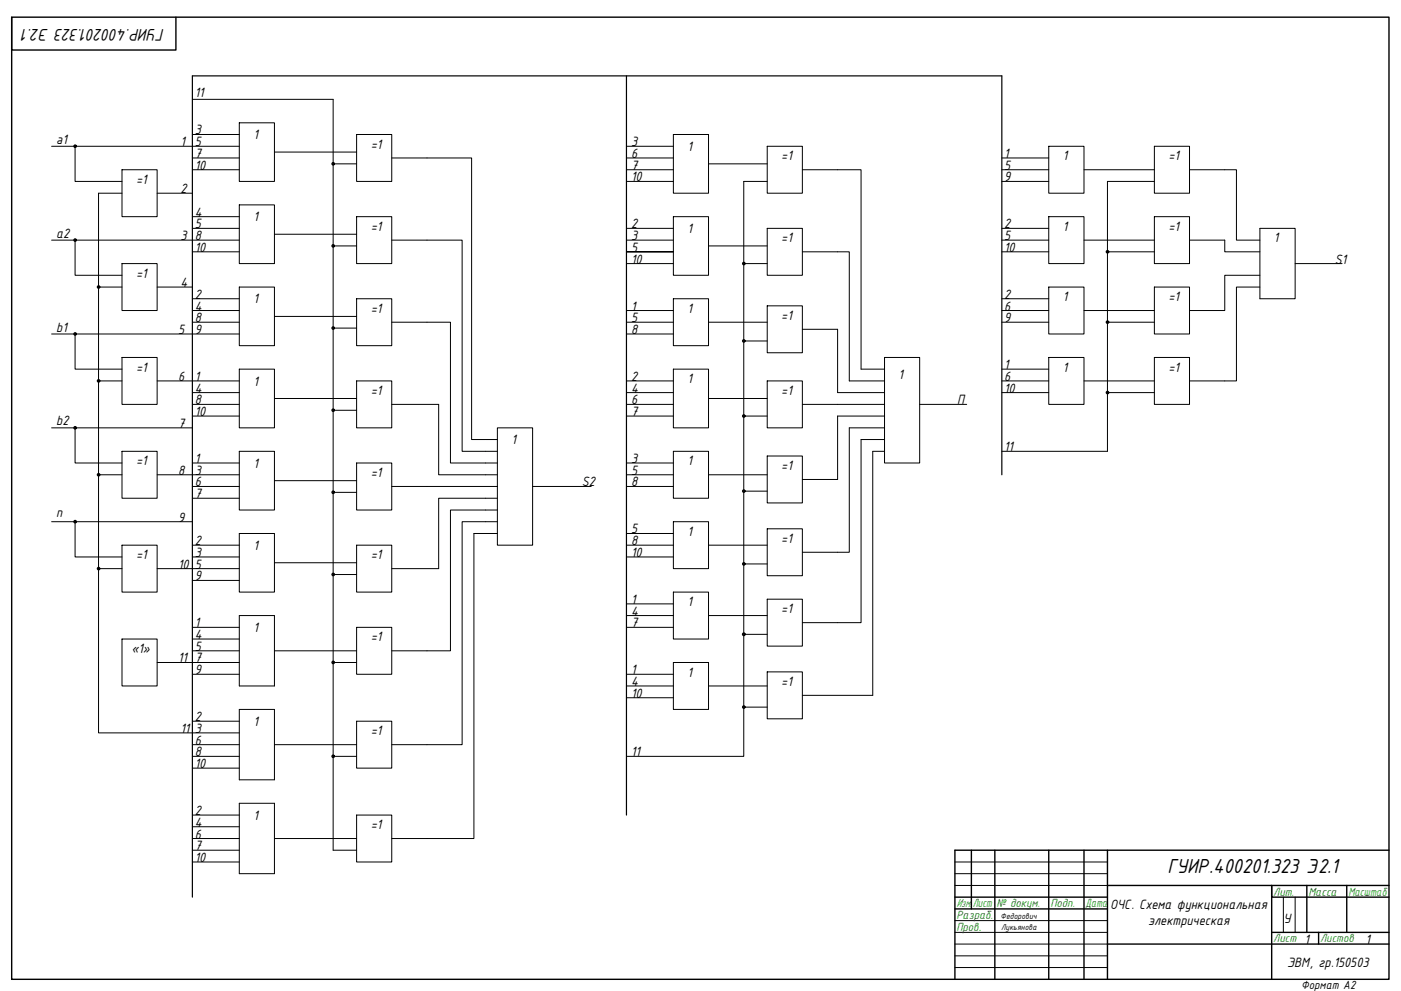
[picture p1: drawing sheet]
<svg xmlns="http://www.w3.org/2000/svg" width="594mm" height="420mm" viewBox="0 0 594 420" stroke-linecap="round" stroke-linejoin="round" font-family="sans-serif">
<path d="M5 7.3h584v407.9h-584z" fill="none" stroke="#000" stroke-width=".59"/>
<!-- layer: 0 -->
<g fill="none" stroke="#000" stroke-width=".59">
<path d="M5 7.3v13.9h69.6v-13.9M411.9 360.5v24.9M421.9 360.5v54.7M444.7 360.5v54.7M459.7 360.5v54.7M469.6 360.5v54.7M469.6 375.4h119.4M554.1 375.4v19.9M571.1 375.4v19.9M589 360.5h-184.1v54.7M404.9 380.4h64.7M404.9 385.4h64.7"/>
<path d="M539.2 395.3h49.8M559.1 395.3v5M589 380.4h-49.8v-5v39.8M469.6 400.3h119.4"/>
<circle cx="31.9" cy="62" r=".49"/>
<circle cx="141.3" cy="69.4" r=".49"/>
<circle cx="31.9" cy="101.8" r=".49"/>
<circle cx="141.3" cy="104.2" r=".49"/>
<circle cx="315.4" cy="111.7" r=".49"/>
<circle cx="469.6" cy="106.7" r=".49"/>
<circle cx="41.8" cy="121.7" r=".49"/>
<circle cx="141.3" cy="139.1" r=".49"/>
<circle cx="469.6" cy="136.6" r=".49"/>
<circle cx="31.9" cy="141.6" r=".49"/>
<circle cx="315.4" cy="144.5" r=".49"/>
<circle cx="41.8" cy="161.5" r=".49"/>
<circle cx="141.3" cy="173.9" r=".49"/>
<circle cx="315.4" cy="176.4" r=".49"/>
<circle cx="469.6" cy="166.4" r=".49"/>
<circle cx="31.9" cy="181.4" r=".49"/>
<circle cx="41.8" cy="201.3" r=".49"/>
<circle cx="141.3" cy="208.7" r=".49"/>
<circle cx="315.4" cy="208.2" r=".49"/>
<circle cx="31.9" cy="221.2" r=".49"/>
<circle cx="315.4" cy="239.1" r=".49"/>
<circle cx="41.8" cy="241.1" r=".49"/>
<circle cx="141.3" cy="243.6" r=".49"/>
<circle cx="315.4" cy="268.9" r=".53"/>
<circle cx="141.3" cy="280.9" r=".49"/>
<circle cx="315.4" cy="299.8" r=".49"/>
<circle cx="141.3" cy="320.7" r=".49"/>
</g>
<path d="M404.9 365.5h64.7M404.9 370.4h64.7M404.9 375.4h64.7M404.9 390.3h64.7M404.9 395.3h64.7M544.2 380.4v14.9M549.2 380.4v14.9M404.9 405.3h64.7M404.9 410.2h64.7M404.9 400.3h64.7" fill="none" stroke="#000" stroke-width=".42"/>
<path d="M424.8 201.3v-169.1h-343.2v348.2" fill="none" stroke="#000" stroke-width=".51"/>
<g fill="none" stroke="#000" stroke-width=".42">
<path d="M81.6 57h19.9M81.6 42.1h59.7v318.4h9.9M21.9 62h79.6M31.8 62v14.9h19.9M81.6 67h19.9M81.6 72h19.9M116.4 64.5h34.8M141.3 69.5h9.9M166.1 67h33.9v119.4h10.9M265.6 62h19.9M265.6 67h19.9M265.6 72h19.9"/>
<path d="M265.6 76.9h19.9M300.4 69.5h24.9M325.3 76.9h-9.9v243.8h-49.8M340.2 72h24.9v84.5h10M424.8 67h19.9M424.8 72h19.9M424.8 76.9h19.9M459.7 72h29.8M489.5 76.9h-19.9v114.4h-44.8M504.4 72h19.9v29.8h9.9M51.7 81.9h-9.9v228.8h59.7M66.6 81.9h15"/>
<path d="M81.6 96.8h19.9M81.6 91.9h19.9M116.4 99.3h34.8M265.6 96.8h19.9M424.8 96.8h19.9M21.9 101.8h79.6M31.8 101.8v14.9h19.9M81.6 106.8h19.9M141.3 104.3h9.9M166.1 101.8h29.9v89.5h14.9M265.6 106.8h19.9h-19.9M265.6 101.8h19.9"/>
<path d="M265.6 111.8h19.9M300.4 104.3h24.9M315.4 111.8h9.9M340.2 106.8h19.9v54.7h15M424.8 101.8h19.9M424.8 106.8h19.9M459.7 101.8h29.8M469.6 106.8h19.9M504.4 101.8h14.9v5h14.9M534.2 116.7h-14.9v15h-14.9M549.2 111.8h19.9M41.8 121.7h9.9"/>
<path d="M66.6 121.7h15M81.6 131.7h19.9M81.6 136.6h19.9M81.6 126.7h19.9M116.4 134.2h34.8M141.3 139.1h9.9M166.1 136.6h24.9v59.7h19.9M265.6 131.7h19.9M265.6 136.6h19.9M300.4 136.6h24.9M340.2 139.6h15v26.9h19.9M424.8 131.7h19.9"/>
<path d="M424.8 136.6h19.9M424.8 126.7h19.9M459.7 131.7h29.8M469.6 136.6h19.9M534.2 121.7h-9.9v39.8h-19.9M21.9 141.6h79.6M31.8 141.6v14.9h19.9M265.6 141.6h19.9M315.4 144.6h9.9M424.8 156.5h19.9M41.8 161.5h9.9M66.6 161.5h34.9"/>
<path d="M81.6 166.5h19.9M81.6 171.5h19.9M81.6 176.4h19.9M116.4 169h34.8M141.3 173.9h9.9M166.1 171.5h19.9v29.8h24.9M265.6 161.5h19.9M265.6 166.5h19.9M265.6 171.5h19.9M265.6 176.4h19.9M300.4 169h24.9M315.4 176.4h9.9"/>
<path d="M340.2 171.5h34.9M375.1 176.4h-19.9v26.9h-15M390 171.5h19.9M424.8 161.5h19.9M424.8 166.5h19.9M459.7 161.5h29.8M469.6 166.5h19.9M21.9 181.4h59.7M31.8 181.4v14.9h19.9M81.6 196.3h19.9M265.6 196.3h19.9M375.1 186.4h-10v77.6h-24.9"/>
<path d="M375.1 181.4h-15v52.7h-19.9M375.1 191.3h-5v103.5h-29.9M41.8 201.3h9.9M66.6 201.3h34.9M81.6 206.2h19.9M81.6 211.2h19.9M116.4 203.8h34.8M141.3 208.7h9.9M166.1 206.2h44.8M210.9 216.2h-19.9v59.7h-24.9M210.9 211.2h-24.9v29.9h-19.9M225.8 206.2h24.9"/>
<path d="M265.6 201.3h19.9M265.6 206.2h19.9M300.4 201.3h24.9M315.4 208.2h9.9M21.9 221.2h59.7M31.8 221.2v14.9h19.9M81.6 231.1h19.9M81.6 236.1h19.9M116.4 238.6h34.8M210.9 226.2h-9.9v129.3h-34.9M210.9 221.2h-14.9v94.5h-29.9M265.6 226.2h19.9"/>
<path d="M265.6 231.1h19.9M265.6 236.1h19.9M300.4 231.1h24.9M315.4 239.1h9.9M41.8 241.1h9.9M66.6 241.1h34.9M81.6 246.1h19.9M141.3 243.6h9.9M265.6 256h19.9M81.6 266h19.9M81.6 270.9h19.9M81.6 275.9h19.9"/>
<path d="M116.4 275.9h34.8M265.6 261h19.9M265.6 266h19.9M300.4 261h24.9M315.4 268.9h9.9M66.6 280.9h34.9M81.6 285.9h19.9M141.3 280.9h9.9M265.6 285.9h19.9M265.6 290.8h19.9M265.6 295.8h19.9M300.4 290.8h24.9"/>
<path d="M315.4 299.8h9.9M81.6 305.8h19.9M81.6 315.7h19.9M116.4 315.7h34.8M81.6 320.7h19.9M81.6 325.7h19.9M141.3 320.7h9.9M81.6 345.6h19.9M81.6 350.5h19.9M81.6 355.5h19.9M116.4 355.5h34.8M81.6 360.5h19.9"/>
<path d="M81.6 365.5h19.9"/>
</g>
<g fill="none" stroke="#000" stroke-width=".42">
<path d="M101.5 52.1h14.9v24.8h-14.9zM151.2 57h14.9v19.9h-14.9zM285.5 57h14.9v24.9h-14.9zM51.7 72h14.9v19.9h-14.9zM325.3 62h14.9v19.9h-14.9zM444.7 62h15v19.9h-15zM489.5 62h14.9v19.9h-14.9zM101.5 86.9h14.9v24.9h-14.9zM151.2 91.9h14.9v19.9h-14.9zM285.5 91.9h14.9v24.8h-14.9zM325.3 96.8h14.9v19.9h-14.9zM444.7 91.9h15v19.9h-15z"/>
<path d="M489.5 91.9h14.9v19.9h-14.9zM534.2 96.8h15v29.9h-15zM51.7 111.8h14.9v19.9h-14.9zM101.5 121.7h14.9v24.9h-14.9zM151.2 126.7h14.9v19.9h-14.9zM285.5 126.7h14.9v19.9h-14.9zM325.3 129.7h14.9v19.9h-14.9zM444.7 121.7h15v19.9h-15zM489.5 121.7h14.9v19.9h-14.9zM51.7 151.6h14.9v19.9h-14.9zM101.5 156.5h14.9v24.9h-14.9zM285.5 156.5h14.9v24.9h-14.9z"/>
<path d="M375.1 151.6h14.9v44.7h-14.9zM444.7 151.6h15v19.9h-15zM489.5 151.6h14.9v19.9h-14.9zM151.2 161.5h14.9v19.9h-14.9zM325.3 161.5h14.9v19.9h-14.9zM51.7 191.3h14.9v19.9h-14.9zM101.5 191.3h14.9v24.9h-14.9zM151.2 196.3h14.9v19.9h-14.9zM210.9 181.4h14.9v49.7h-14.9zM285.5 191.3h14.9v19.9h-14.9zM325.3 193.3h14.9v19.9h-14.9zM51.7 231.1h14.9v19.9h-14.9z"/>
<path d="M101.5 226.2h14.9v24.8h-14.9zM151.2 231.1h14.9v19.9h-14.9zM285.5 221.2h14.9v19.9h-14.9zM325.3 224.2h14.9v19.9h-14.9zM285.5 251h14.9v19.9h-14.9zM325.3 254h14.9v19.9h-14.9zM51.7 270.9h14.9v19.9h-14.9zM101.5 261h14.9v29.8h-14.9zM151.2 266h14.9v19.9h-14.9zM285.5 280.9h14.9v19.9h-14.9zM325.3 284.9h14.9v19.9h-14.9zM101.5 300.8h14.9v29.8h-14.9z"/>
<path d="M151.2 305.8h14.9v19.9h-14.9zM101.5 340.6h14.9v29.8h-14.9zM151.2 345.6h14.9v19.9h-14.9z"/>
</g>
<!-- layer: 0 -->
<path d="M265.6 32.2v313.4" fill="none" stroke="#000" stroke-width=".51"/>
<text font-size="9.3" x="495" y="370">ГУИР.400201.323 Э2.1</text>
<text font-size="7.7" x="69.8" y="12.3" transform="rotate(-180 69.8 12.3)">ГУИР.400201.323 Э2.1</text>
<g font-size="6.2">
<text x="82.5" y="41.1">11</text>
<text x="82.5" y="57">3</text>
<text x="107.4" y="59">1</text>
<text x="23.9" y="61">a1</text>
<text x="76.6" y="62">1</text>
<text x="82.5" y="62">5</text>
<text x="157.2" y="63">=1</text>
<text x="267.6" y="62">3</text>
<text x="291.5" y="64">1</text>
<text x="82.5" y="67">7</text>
<text x="82.5" y="72">10</text>
<text x="267.6" y="67">6</text>
<text x="267.6" y="72">7</text>
<text x="331.3" y="68">=1</text>
<text x="425.8" y="67">1</text>
<text x="425.8" y="72">5</text>
<text x="450.7" y="68">1</text>
<text x="495.5" y="68">=1</text>
<text x="57.7" y="77.9">=1</text>
<text x="267.6" y="76.9">10</text>
<text x="425.8" y="76.9">9</text>
<text x="76.6" y="81.9">2</text>
<text x="82.5" y="91.9">4</text>
<text x="107.4" y="93.9">1</text>
<text x="23.9" y="100.8">а2</text>
<text x="76.6" y="101.8">3</text>
<text x="82.5" y="96.8">5</text>
<text x="82.5" y="101.8">8</text>
<text x="157.2" y="97.8">=1</text>
<text x="267.6" y="96.8">2</text>
<text x="267.6" y="101.8">3</text>
<text x="291.5" y="98.8">1</text>
<text x="425.8" y="96.8">2</text>
<text x="425.8" y="101.8">5</text>
<text x="450.7" y="97.8">1</text>
<text x="495.5" y="97.8">=1</text>
<text x="82.5" y="106.8">10</text>
<text x="267.6" y="106.8">5</text>
<text x="331.3" y="102.8">=1</text>
<text x="425.8" y="106.8">10</text>
<text x="540.2" y="102.8">1</text>
<text x="267.6" y="111.8">10</text>
<text x="566.1" y="111.8">S1</text>
<text x="57.7" y="117.7">=1</text>
<text x="76.6" y="121.7">4</text>
<text x="82.5" y="126.7">2</text>
<text x="82.5" y="131.7">4</text>
<text x="107.4" y="128.7">1</text>
<text x="267.6" y="131.7">1</text>
<text x="425.8" y="126.7">2</text>
<text x="425.8" y="131.7">6</text>
<text x="450.7" y="127.7">1</text>
<text x="495.5" y="127.7">=1</text>
<text x="82.5" y="136.6">8</text>
<text x="157.2" y="132.6">=1</text>
<text x="267.6" y="136.6">5</text>
<text x="291.5" y="132.6">1</text>
<text x="331.3" y="135.6">=1</text>
<text x="425.8" y="136.6">9</text>
<text x="23.9" y="140.6">b1</text>
<text x="75.6" y="141.6">5</text>
<text x="82.5" y="141.6">9</text>
<text x="267.6" y="141.6">8</text>
<text x="57.7" y="157.5">=1</text>
<text x="75.6" y="161.5">6</text>
<text x="82.5" y="161.5">1</text>
<text x="267.6" y="161.5">2</text>
<text x="381" y="160.5">1</text>
<text x="425.8" y="156.5">1</text>
<text x="425.8" y="161.5">6</text>
<text x="450.7" y="157.5">1</text>
<text x="495.5" y="157.5">=1</text>
<text x="82.5" y="166.5">4</text>
<text x="107.4" y="163.5">1</text>
<text x="157.2" y="167.5">=1</text>
<text x="267.6" y="166.5">4</text>
<text x="291.5" y="162.5">1</text>
<text x="331.3" y="167.5">=1</text>
<text x="425.8" y="166.5">10</text>
<text x="82.5" y="171.4">8</text>
<text x="267.6" y="171.4">6</text>
<text x="405.9" y="171.4">П</text>
<text x="82.5" y="176.4">10</text>
<text x="267.6" y="176.4">7</text>
<text x="23.9" y="180.4">b2</text>
<text x="75.6" y="181.4">7</text>
<text x="216.9" y="188.3">1</text>
<text x="425.8" y="191.3">11</text>
<text x="57.7" y="197.3">=1</text>
<text x="82.5" y="196.3">1</text>
<text x="267.6" y="196.3">3</text>
<text x="291.5" y="197.3">1</text>
<text x="75.6" y="201.3">8</text>
<text x="82.5" y="201.3">3</text>
<text x="107.4" y="198.3">1</text>
<text x="157.2" y="202.3">=1</text>
<text x="267.6" y="201.3">5</text>
<text x="331.3" y="199.3">=1</text>
<text x="82.5" y="206.2">6</text>
<text x="246.7" y="206.2">S2</text>
<text x="267.6" y="206.2">8</text>
<text x="82.5" y="211.2">7</text>
<text x="23.9" y="219.2">п</text>
<text x="75.6" y="221.2">9</text>
<text x="267.6" y="226.2">5</text>
<text x="291.5" y="227.2">1</text>
<text x="82.5" y="231.1">2</text>
<text x="107.4" y="233.1">1</text>
<text x="267.6" y="231.1">8</text>
<text x="331.3" y="230.2">=1</text>
<text x="57.7" y="237.1">=1</text>
<text x="82.5" y="236.1">3</text>
<text x="157.2" y="237.1">=1</text>
<text x="267.6" y="236.1">10</text>
<text x="75.6" y="241.1">10</text>
<text x="82.5" y="241.1">5</text>
<text x="82.5" y="246.1">9</text>
<text x="267.6" y="256">1</text>
<text x="291.5" y="257">1</text>
<text x="267.6" y="261">4</text>
<text x="331.3" y="260">=1</text>
<text x="82.5" y="266">1</text>
<text x="107.4" y="268">1</text>
<text x="267.6" y="266">7</text>
<text x="82.5" y="270.9">4</text>
<text x="82.5" y="275.9">5</text>
<text x="157.2" y="271.9">=1</text>
<text x="55.7" y="276.9">«1»</text>
<text x="75.6" y="280.9">11</text>
<text x="82.5" y="280.9">7</text>
<text x="82.5" y="285.9">9</text>
<text x="267.6" y="285.9">1</text>
<text x="291.5" y="286.9">1</text>
<text x="267.6" y="290.8">4</text>
<text x="331.3" y="290.8">=1</text>
<text x="267.6" y="295.8">10</text>
<text x="82.5" y="305.8">2</text>
<text x="76.6" y="310.7">11</text>
<text x="82.5" y="310.7">3</text>
<text x="107.4" y="307.8">1</text>
<text x="157.2" y="311.7">=1</text>
<text x="82.5" y="315.7">6</text>
<text x="82.5" y="320.7">8</text>
<text x="267.6" y="320.7">11</text>
<text x="82.5" y="325.7">10</text>
<text x="82.5" y="345.6">2</text>
<text x="107.4" y="347.6">1</text>
<text x="82.5" y="350.5">4</text>
<text x="157.2" y="351.5">=1</text>
<text x="82.5" y="355.5">6</text>
<text x="82.5" y="360.5">7</text>
<text x="82.5" y="365.5">10</text>
<text x="470.7" y="385.4">ОЧС. Схема функциональная</text>
<text x="486.8" y="392">электрическая</text>
<text x="544.2" y="391.1">У</text>
<text x="553.2" y="400.3">1</text>
<text x="579" y="400.3">1</text>
<text x="545.8" y="410">ЭВМ, гр.150503</text>
</g>
<g font-size="5.4" fill="#00ad00">
<text x="539.9" y="379.7">Лит.</text>
<text x="554.8" y="379.7">Масса</text>
<text x="571.8" y="379.7">Масштаб</text>
<text x="405.6" y="384.6">Изм.</text>
<text x="405.6" y="389.6">Разраб.</text>
<text x="412.5" y="384.6">Лист</text>
<text x="422.5" y="384.6">№ докум.</text>
<text x="445.4" y="384.6">Подп.</text>
<text x="460.3" y="384.6">Дата</text>
<text x="405.6" y="394.6">Пров.</text>
<text x="539.9" y="399.6">Лист</text>
<text x="559.8" y="399.6">Листов</text>
</g>
<text font-size="5.4" x="551.8" y="419.2">Формат А2</text>
<g font-size="3.9">
<text x="424.3" y="389.6">Федорович</text>
<text x="424.6" y="394.4">Лукьянова</text>
</g>
</svg>
